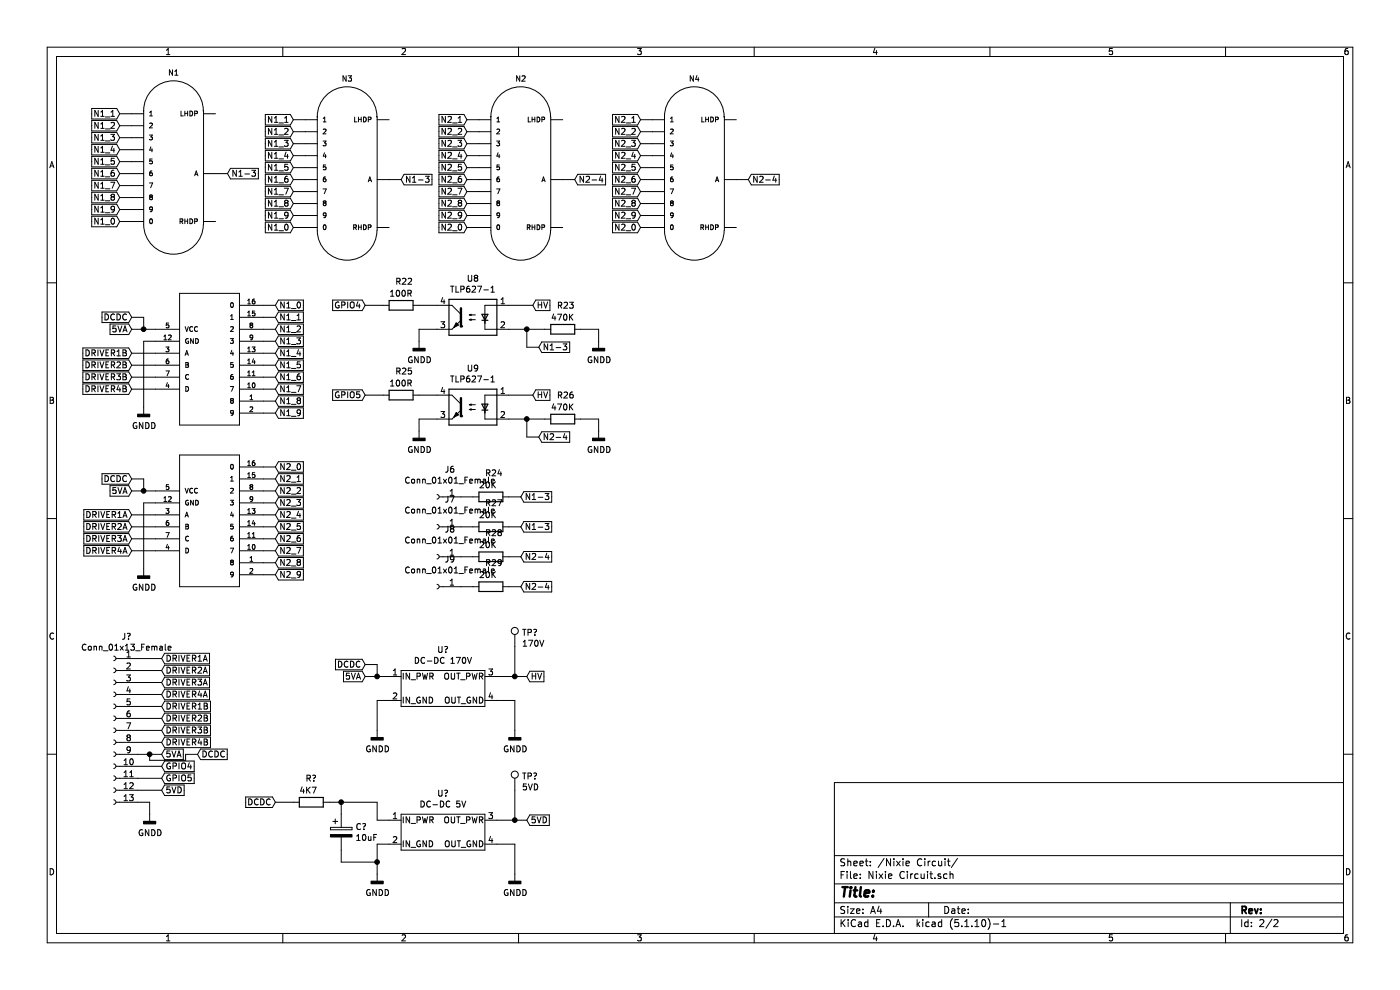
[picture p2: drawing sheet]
EESchema Schematic File Version 4
EELAYER 30 0
EELAYER END
$Descr A4 11693 8268
encoding utf-8
Sheet 2 2
Title ""
Date ""
Rev ""
Comp ""
Comment1 ""
Comment2 ""
Comment3 ""
Comment4 ""
$EndDescr
$Comp
L nixiemisc:74141DIP16 M1
U 1 1
P 1800 4400
F 0 "M1" H 1800 4400 45  0001 C CNN
F 1 "74141DIP16" H 1800 4400 45  0001 C CNN
F 2 "Package_DIP:DIP-16_W7.62mm" H 1830 4550 20  0001 C CNN
F 3 "" H 1800 4400 50  0001 C CNN
	1    1800 4400
	1    0    0    -1  
$EndComp
$Comp
L nixies-us:IN-16 N2
U 1 1
P 4300 1500
F 0 "N2" H 4350 2345 45  0000 C CNN
F 1 "IN-16" H 4300 1500 45  0001 L BNN
F 2 "Connector_PinHeader_2.00mm:PinHeader_2x06_P2.00mm_Vertical" H 4330 1650 20  0001 C CNN
F 3 "" H 4300 1500 50  0001 C CNN
	1    4300 1500
	1    0    0    -1  
$EndComp
$Comp
L nixiemisc:74141DIP16 M2
U 1 1
P 1800 3050
F 0 "M2" H 1800 3050 45  0001 C CNN
F 1 "74141DIP16" H 1800 3050 45  0001 C CNN
F 2 "Package_DIP:DIP-16_W7.62mm" H 1830 3200 20  0001 C CNN
F 3 "" H 1800 3050 50  0001 C CNN
	1    1800 3050
	1    0    0    -1  
$EndComp
$Comp
L nixies-us:IN-16 N4
U 1 1
P 5750 1500
F 0 "N4" H 5800 2345 45  0000 C CNN
F 1 "IN-16" H 5750 1500 45  0001 L BNN
F 2 "Connector_PinHeader_2.00mm:PinHeader_2x06_P2.00mm_Vertical" H 5780 1650 20  0001 C CNN
F 3 "" H 5750 1500 50  0001 C CNN
	1    5750 1500
	1    0    0    -1  
$EndComp
Text GLabel 1100 4100 0    50   Input ~ 0
5VA
Text GLabel 1100 4000 0    50   Input ~ 0
DCDC
Wire Wire Line
	1300 4100 1200 4100
Wire Wire Line
	1100 4000 1200 4000
Wire Wire Line
	1200 4000 1200 4100
Connection ~ 1200 4100
Wire Wire Line
	1200 4100 1100 4100
Text GLabel 1100 4300 0    50   Input ~ 0
DRIVER1A
Text GLabel 1100 4400 0    50   Input ~ 0
DRIVER2A
Text GLabel 1100 4500 0    50   Input ~ 0
DRIVER3A
Text GLabel 1100 4600 0    50   Input ~ 0
DRIVER4A
Text GLabel 1100 2950 0    50   Input ~ 0
DRIVER1B
Text GLabel 1100 3050 0    50   Input ~ 0
DRIVER2B
Text GLabel 1100 3150 0    50   Input ~ 0
DRIVER3B
Text GLabel 1100 3250 0    50   Input ~ 0
DRIVER4B
Wire Wire Line
	1100 2950 1300 2950
Wire Wire Line
	1100 3050 1300 3050
Wire Wire Line
	1100 3150 1300 3150
Wire Wire Line
	1100 3250 1300 3250
Wire Wire Line
	1100 4300 1300 4300
Wire Wire Line
	1100 4400 1300 4400
Wire Wire Line
	1100 4500 1300 4500
Wire Wire Line
	1100 4600 1300 4600
$Comp
L power:GNDD #PWR?
U 1 1
P 1200 4750
AR Path="/6333684C" Ref="#PWR?"  Part="1" 
AR Path="/633CFED4/6333684C" Ref="#PWR0122"  Part="1" 
F 0 "#PWR0122" H 1200 4500 50  0001 C CNN
F 1 "GNDD" H 1204 4595 50  0000 C CNN
F 2 "" H 1200 4750 50  0001 C CNN
F 3 "" H 1200 4750 50  0001 C CNN
	1    1200 4750
	1    0    0    -1  
$EndComp
Wire Wire Line
	1200 4200 1300 4200
Wire Wire Line
	1200 4200 1200 4750
$Comp
L power:GNDD #PWR?
U 1 1
P 1200 3400
AR Path="/6334359A" Ref="#PWR?"  Part="1" 
AR Path="/633CFED4/6334359A" Ref="#PWR0123"  Part="1" 
F 0 "#PWR0123" H 1200 3150 50  0001 C CNN
F 1 "GNDD" H 1204 3245 50  0000 C CNN
F 2 "" H 1200 3400 50  0001 C CNN
F 3 "" H 1200 3400 50  0001 C CNN
	1    1200 3400
	1    0    0    -1  
$EndComp
Wire Wire Line
	1200 2850 1200 3400
Wire Wire Line
	1300 2850 1200 2850
Text GLabel 1100 2750 0    50   Input ~ 0
5VA
Text GLabel 1100 2650 0    50   Input ~ 0
DCDC
Wire Wire Line
	1300 2750 1200 2750
Wire Wire Line
	1100 2650 1200 2650
Wire Wire Line
	1200 2650 1200 2750
Connection ~ 1200 2750
Wire Wire Line
	1200 2750 1100 2750
$Comp
L Device:R R?
U 1 1
P 4100 4150
AR Path="/6335FE74" Ref="R?"  Part="1" 
AR Path="/633CFED4/6335FE74" Ref="R24"  Part="1" 
F 0 "R24" V 3900 4100 50  0000 L CNN
F 1 "20K" V 4000 4050 50  0000 L CNN
F 2 "Resistor_SMD:R_0201_0603Metric_Pad0.64x0.40mm_HandSolder" V 4030 4150 50  0001 C CNN
F 3 "~" H 4100 4150 50  0001 C CNN
	1    4100 4150
	0    1    1    0   
$EndComp
Wire Wire Line
	4350 4150 4250 4150
Text GLabel 4350 4150 2    50   Input ~ 0
N1-3
Wire Wire Line
	3200 3300 3050 3300
Text GLabel 3050 3300 0    50   Input ~ 0
GPIO5
Wire Wire Line
	5000 3500 4850 3500
Wire Wire Line
	5000 3600 5000 3500
$Comp
L power:GNDD #PWR?
U 1 1
P 5000 3600
AR Path="/63260DB7" Ref="#PWR?"  Part="1" 
AR Path="/633CFED4/63260DB7" Ref="#PWR0126"  Part="1" 
F 0 "#PWR0126" H 5000 3350 50  0001 C CNN
F 1 "GNDD" H 5004 3445 50  0000 C CNN
F 2 "" H 5000 3600 50  0001 C CNN
F 3 "" H 5000 3600 50  0001 C CNN
	1    5000 3600
	1    0    0    -1  
$EndComp
Wire Wire Line
	4400 3500 4250 3500
Connection ~ 4400 3500
Wire Wire Line
	4400 3650 4400 3500
Wire Wire Line
	4500 3650 4400 3650
Text GLabel 4500 3650 2    50   Input ~ 0
N2-4
Wire Wire Line
	4550 3500 4400 3500
Wire Wire Line
	4450 3300 4250 3300
Text GLabel 4450 3300 2    50   Input ~ 0
HV
$Comp
L Device:R R?
U 1 1
P 4700 3500
AR Path="/63260DA9" Ref="R?"  Part="1" 
AR Path="/633CFED4/63260DA9" Ref="R26"  Part="1" 
F 0 "R26" V 4500 3450 50  0000 L CNN
F 1 "470K" V 4600 3400 50  0000 L CNN
F 2 "Resistor_SMD:R_0201_0603Metric_Pad0.64x0.40mm_HandSolder" V 4630 3500 50  0001 C CNN
F 3 "~" H 4700 3500 50  0001 C CNN
	1    4700 3500
	0    1    1    0   
$EndComp
Wire Wire Line
	3650 3300 3500 3300
Wire Wire Line
	3500 3500 3650 3500
Wire Wire Line
	3500 3600 3500 3500
$Comp
L power:GNDD #PWR?
U 1 1
P 3500 3600
AR Path="/63260DA0" Ref="#PWR?"  Part="1" 
AR Path="/633CFED4/63260DA0" Ref="#PWR0127"  Part="1" 
F 0 "#PWR0127" H 3500 3350 50  0001 C CNN
F 1 "GNDD" H 3504 3445 50  0000 C CNN
F 2 "" H 3500 3600 50  0001 C CNN
F 3 "" H 3500 3600 50  0001 C CNN
	1    3500 3600
	1    0    0    -1  
$EndComp
$Comp
L Device:R R?
U 1 1
P 3350 3300
AR Path="/63260D9A" Ref="R?"  Part="1" 
AR Path="/633CFED4/63260D9A" Ref="R25"  Part="1" 
F 0 "R25" V 3150 3250 50  0000 L CNN
F 1 "100R" V 3250 3200 50  0000 L CNN
F 2 "Resistor_SMD:R_0201_0603Metric_Pad0.64x0.40mm_HandSolder" V 3280 3300 50  0001 C CNN
F 3 "~" H 3350 3300 50  0001 C CNN
	1    3350 3300
	0    1    1    0   
$EndComp
$Comp
L Isolator:TLP521-1 U9
U 1 1
P 3950 3400
F 0 "U9" H 3950 3725 50  0000 C CNN
F 1 "TLP627-1" H 3950 3634 50  0000 C CNN
F 2 "Package_SO:SOP-4_3.8x4.1mm_P2.54mm" H 3950 3600 50  0001 C CNN
F 3 "" H 3950 3600 50  0001 C CNN
	1    3950 3400
	-1   0    0    -1  
$EndComp
Wire Wire Line
	3200 2550 3050 2550
Text GLabel 3050 2550 0    50   Input ~ 0
GPIO4
Wire Wire Line
	5000 2750 4850 2750
Wire Wire Line
	5000 2850 5000 2750
$Comp
L power:GNDD #PWR?
U 1 1
P 5000 2850
AR Path="/6324AB14" Ref="#PWR?"  Part="1" 
AR Path="/633CFED4/6324AB14" Ref="#PWR0128"  Part="1" 
F 0 "#PWR0128" H 5000 2600 50  0001 C CNN
F 1 "GNDD" H 5004 2695 50  0000 C CNN
F 2 "" H 5000 2850 50  0001 C CNN
F 3 "" H 5000 2850 50  0001 C CNN
	1    5000 2850
	1    0    0    -1  
$EndComp
Wire Wire Line
	4400 2750 4250 2750
Connection ~ 4400 2750
Wire Wire Line
	4400 2900 4400 2750
Wire Wire Line
	4500 2900 4400 2900
Text GLabel 4500 2900 2    50   Input ~ 0
N1-3
Wire Wire Line
	4550 2750 4400 2750
Wire Wire Line
	4450 2550 4250 2550
Text GLabel 4450 2550 2    50   Input ~ 0
HV
$Comp
L Device:R R?
U 1 1
P 4700 2750
AR Path="/632405BD" Ref="R?"  Part="1" 
AR Path="/633CFED4/632405BD" Ref="R23"  Part="1" 
F 0 "R23" V 4500 2700 50  0000 L CNN
F 1 "470K" V 4600 2650 50  0000 L CNN
F 2 "Resistor_SMD:R_0201_0603Metric_Pad0.64x0.40mm_HandSolder" V 4630 2750 50  0001 C CNN
F 3 "~" H 4700 2750 50  0001 C CNN
	1    4700 2750
	0    1    1    0   
$EndComp
Wire Wire Line
	3650 2550 3500 2550
Wire Wire Line
	3500 2750 3650 2750
Wire Wire Line
	3500 2850 3500 2750
$Comp
L power:GNDD #PWR?
U 1 1
P 3500 2850
AR Path="/63239F11" Ref="#PWR?"  Part="1" 
AR Path="/633CFED4/63239F11" Ref="#PWR0129"  Part="1" 
F 0 "#PWR0129" H 3500 2600 50  0001 C CNN
F 1 "GNDD" H 3504 2695 50  0000 C CNN
F 2 "" H 3500 2850 50  0001 C CNN
F 3 "" H 3500 2850 50  0001 C CNN
	1    3500 2850
	1    0    0    -1  
$EndComp
$Comp
L Device:R R?
U 1 1
P 3350 2550
AR Path="/63238ACF" Ref="R?"  Part="1" 
AR Path="/633CFED4/63238ACF" Ref="R22"  Part="1" 
F 0 "R22" V 3150 2500 50  0000 L CNN
F 1 "100R" V 3250 2450 50  0000 L CNN
F 2 "Resistor_SMD:R_0201_0603Metric_Pad0.64x0.40mm_HandSolder" V 3280 2550 50  0001 C CNN
F 3 "~" H 3350 2550 50  0001 C CNN
	1    3350 2550
	0    1    1    0   
$EndComp
$Comp
L Isolator:TLP521-1 U8
U 1 1
P 3950 2650
F 0 "U8" H 3950 2975 50  0000 C CNN
F 1 "TLP627-1" H 3950 2884 50  0000 C CNN
F 2 "Package_SO:SOP-4_3.8x4.1mm_P2.54mm" H 3950 2850 50  0001 C CNN
F 3 "" H 3950 2850 50  0001 C CNN
	1    3950 2650
	-1   0    0    -1  
$EndComp
$Comp
L Device:R R?
U 1 1
P 4100 4400
AR Path="/6338A835" Ref="R?"  Part="1" 
AR Path="/633CFED4/6338A835" Ref="R27"  Part="1" 
F 0 "R27" V 3900 4350 50  0000 L CNN
F 1 "20K" V 4000 4300 50  0000 L CNN
F 2 "Resistor_SMD:R_0201_0603Metric_Pad0.64x0.40mm_HandSolder" V 4030 4400 50  0001 C CNN
F 3 "~" H 4100 4400 50  0001 C CNN
	1    4100 4400
	0    1    1    0   
$EndComp
Wire Wire Line
	4350 4400 4250 4400
Text GLabel 4350 4400 2    50   Input ~ 0
N1-3
Wire Wire Line
	3950 4400 3850 4400
$Comp
L Device:R R?
U 1 1
P 4100 4650
AR Path="/63392896" Ref="R?"  Part="1" 
AR Path="/633CFED4/63392896" Ref="R28"  Part="1" 
F 0 "R28" V 3900 4600 50  0000 L CNN
F 1 "20K" V 4000 4550 50  0000 L CNN
F 2 "Resistor_SMD:R_0201_0603Metric_Pad0.64x0.40mm_HandSolder" V 4030 4650 50  0001 C CNN
F 3 "~" H 4100 4650 50  0001 C CNN
	1    4100 4650
	0    1    1    0   
$EndComp
Wire Wire Line
	4350 4650 4250 4650
Text GLabel 4350 4650 2    50   Input ~ 0
N2-4
Wire Wire Line
	3950 4650 3850 4650
$Comp
L Device:R R?
U 1 1
P 4100 4900
AR Path="/6339289F" Ref="R?"  Part="1" 
AR Path="/633CFED4/6339289F" Ref="R29"  Part="1" 
F 0 "R29" V 3900 4850 50  0000 L CNN
F 1 "20K" V 4000 4800 50  0000 L CNN
F 2 "Resistor_SMD:R_0201_0603Metric_Pad0.64x0.40mm_HandSolder" V 4030 4900 50  0001 C CNN
F 3 "~" H 4100 4900 50  0001 C CNN
	1    4100 4900
	0    1    1    0   
$EndComp
Wire Wire Line
	4350 4900 4250 4900
Text GLabel 4350 4900 2    50   Input ~ 0
N2-4
Wire Wire Line
	3950 4900 3850 4900
$Comp
L Connector:Conn_01x01_Female J6
U 1 1
P 3650 4150
F 0 "J6" H 3542 3925 50  0000 C CNN
F 1 "Conn_01x01_Female" H 3542 4016 50  0000 C CNN
F 2 "Connector_PinHeader_2.00mm:PinHeader_1x01_P2.00mm_Vertical" H 3650 4150 50  0001 C CNN
F 3 "~" H 3650 4150 50  0001 C CNN
	1    3650 4150
	-1   0    0    1   
$EndComp
Wire Wire Line
	3950 4150 3850 4150
$Comp
L Connector:Conn_01x01_Female J7
U 1 1
P 3650 4400
F 0 "J7" H 3542 4175 50  0000 C CNN
F 1 "Conn_01x01_Female" H 3542 4266 50  0000 C CNN
F 2 "Connector_PinHeader_2.00mm:PinHeader_1x01_P2.00mm_Vertical" H 3650 4400 50  0001 C CNN
F 3 "~" H 3650 4400 50  0001 C CNN
	1    3650 4400
	-1   0    0    1   
$EndComp
$Comp
L Connector:Conn_01x01_Female J8
U 1 1
P 3650 4650
F 0 "J8" H 3542 4425 50  0000 C CNN
F 1 "Conn_01x01_Female" H 3542 4516 50  0000 C CNN
F 2 "Connector_PinHeader_2.00mm:PinHeader_1x01_P2.00mm_Vertical" H 3650 4650 50  0001 C CNN
F 3 "~" H 3650 4650 50  0001 C CNN
	1    3650 4650
	-1   0    0    1   
$EndComp
$Comp
L Connector:Conn_01x01_Female J9
U 1 1
P 3650 4900
F 0 "J9" H 3542 4675 50  0000 C CNN
F 1 "Conn_01x01_Female" H 3542 4766 50  0000 C CNN
F 2 "Connector_PinHeader_2.00mm:PinHeader_1x01_P2.00mm_Vertical" H 3650 4900 50  0001 C CNN
F 3 "~" H 3650 4900 50  0001 C CNN
	1    3650 4900
	-1   0    0    1   
$EndComp
Text GLabel 2300 2550 2    50   Input ~ 0
N1_0
Wire Wire Line
	2300 2550 2200 2550
Text GLabel 2300 2650 2    50   Input ~ 0
N1_1
Wire Wire Line
	2300 2650 2200 2650
Text GLabel 2300 2750 2    50   Input ~ 0
N1_2
Wire Wire Line
	2300 2750 2200 2750
Text GLabel 2300 2850 2    50   Input ~ 0
N1_3
Wire Wire Line
	2300 2850 2200 2850
Text GLabel 2300 2950 2    50   Input ~ 0
N1_4
Wire Wire Line
	2300 2950 2200 2950
Text GLabel 2300 3050 2    50   Input ~ 0
N1_5
Wire Wire Line
	2300 3050 2200 3050
Text GLabel 2300 3150 2    50   Input ~ 0
N1_6
Wire Wire Line
	2300 3150 2200 3150
Text GLabel 2300 3250 2    50   Input ~ 0
N1_7
Wire Wire Line
	2300 3250 2200 3250
Text GLabel 2300 3350 2    50   Input ~ 0
N1_8
Wire Wire Line
	2300 3350 2200 3350
Text GLabel 2300 3450 2    50   Input ~ 0
N1_9
Wire Wire Line
	2300 3450 2200 3450
Text GLabel 2300 3900 2    50   Input ~ 0
N2_0
Wire Wire Line
	2300 3900 2200 3900
Text GLabel 2300 4000 2    50   Input ~ 0
N2_1
Wire Wire Line
	2300 4000 2200 4000
Text GLabel 2300 4100 2    50   Input ~ 0
N2_2
Wire Wire Line
	2300 4100 2200 4100
Text GLabel 2300 4200 2    50   Input ~ 0
N2_3
Wire Wire Line
	2300 4200 2200 4200
Text GLabel 2300 4300 2    50   Input ~ 0
N2_4
Wire Wire Line
	2300 4300 2200 4300
Text GLabel 2300 4400 2    50   Input ~ 0
N2_5
Wire Wire Line
	2300 4400 2200 4400
Text GLabel 2300 4500 2    50   Input ~ 0
N2_6
Wire Wire Line
	2300 4500 2200 4500
Text GLabel 2300 4600 2    50   Input ~ 0
N2_7
Wire Wire Line
	2300 4600 2200 4600
Text GLabel 2300 4700 2    50   Input ~ 0
N2_8
Wire Wire Line
	2300 4700 2200 4700
Text GLabel 2300 4800 2    50   Input ~ 0
N2_9
Wire Wire Line
	2300 4800 2200 4800
$Comp
L nixies-us:IN-16 N3
U 1 1
P 2850 1500
F 0 "N3" H 2900 2345 45  0000 C CNN
F 1 "IN-16" H 2850 1500 45  0001 L BNN
F 2 "Connector_PinHeader_2.00mm:PinHeader_2x06_P2.00mm_Vertical" H 2880 1650 20  0001 C CNN
F 3 "" H 2850 1500 50  0001 C CNN
	1    2850 1500
	1    0    0    -1  
$EndComp
$Comp
L nixies-us:IN-16 N1
U 1 1
P 1400 1450
F 0 "N1" H 1450 2295 45  0000 C CNN
F 1 "IN-16" H 1400 1450 45  0001 L BNN
F 2 "Connector_PinHeader_2.00mm:PinHeader_2x06_P2.00mm_Vertical" H 1430 1600 20  0001 C CNN
F 3 "" H 1400 1450 50  0001 C CNN
	1    1400 1450
	1    0    0    -1  
$EndComp
Wire Wire Line
	1900 1450 1800 1450
Text GLabel 1900 1450 2    50   Input ~ 0
N1-3
Wire Wire Line
	3350 1500 3250 1500
Text GLabel 3350 1500 2    50   Input ~ 0
N1-3
Wire Wire Line
	4800 1500 4700 1500
Text GLabel 4800 1500 2    50   Input ~ 0
N2-4
Wire Wire Line
	6250 1500 6150 1500
Text GLabel 6250 1500 2    50   Input ~ 0
N2-4
Text GLabel 1000 1850 0    50   Input ~ 0
N1_0
Wire Wire Line
	1000 1850 1100 1850
Text GLabel 1000 950  0    50   Input ~ 0
N1_1
Wire Wire Line
	1000 950  1100 950 
Text GLabel 1000 1050 0    50   Input ~ 0
N1_2
Wire Wire Line
	1000 1050 1100 1050
Text GLabel 1000 1150 0    50   Input ~ 0
N1_3
Wire Wire Line
	1000 1150 1100 1150
Text GLabel 1000 1250 0    50   Input ~ 0
N1_4
Wire Wire Line
	1000 1250 1100 1250
Text GLabel 1000 1350 0    50   Input ~ 0
N1_5
Wire Wire Line
	1000 1350 1100 1350
Text GLabel 1000 1450 0    50   Input ~ 0
N1_6
Wire Wire Line
	1000 1450 1100 1450
Text GLabel 1000 1550 0    50   Input ~ 0
N1_7
Wire Wire Line
	1000 1550 1100 1550
Text GLabel 1000 1650 0    50   Input ~ 0
N1_8
Wire Wire Line
	1000 1650 1100 1650
Text GLabel 1000 1750 0    50   Input ~ 0
N1_9
Wire Wire Line
	1000 1750 1100 1750
Text GLabel 2450 1900 0    50   Input ~ 0
N1_0
Wire Wire Line
	2450 1900 2550 1900
Text GLabel 2450 1000 0    50   Input ~ 0
N1_1
Wire Wire Line
	2450 1000 2550 1000
Text GLabel 2450 1100 0    50   Input ~ 0
N1_2
Wire Wire Line
	2450 1100 2550 1100
Text GLabel 2450 1200 0    50   Input ~ 0
N1_3
Wire Wire Line
	2450 1200 2550 1200
Text GLabel 2450 1300 0    50   Input ~ 0
N1_4
Wire Wire Line
	2450 1300 2550 1300
Text GLabel 2450 1400 0    50   Input ~ 0
N1_5
Wire Wire Line
	2450 1400 2550 1400
Text GLabel 2450 1500 0    50   Input ~ 0
N1_6
Wire Wire Line
	2450 1500 2550 1500
Text GLabel 2450 1600 0    50   Input ~ 0
N1_7
Wire Wire Line
	2450 1600 2550 1600
Text GLabel 2450 1700 0    50   Input ~ 0
N1_8
Wire Wire Line
	2450 1700 2550 1700
Text GLabel 2450 1800 0    50   Input ~ 0
N1_9
Wire Wire Line
	2450 1800 2550 1800
Text GLabel 3900 1900 0    50   Input ~ 0
N2_0
Wire Wire Line
	3900 1900 4000 1900
Text GLabel 3900 1000 0    50   Input ~ 0
N2_1
Wire Wire Line
	3900 1000 4000 1000
Text GLabel 3900 1100 0    50   Input ~ 0
N2_2
Wire Wire Line
	3900 1100 4000 1100
Text GLabel 3900 1200 0    50   Input ~ 0
N2_3
Wire Wire Line
	3900 1200 4000 1200
Text GLabel 3900 1300 0    50   Input ~ 0
N2_4
Wire Wire Line
	3900 1300 4000 1300
Text GLabel 3900 1400 0    50   Input ~ 0
N2_5
Wire Wire Line
	3900 1400 4000 1400
Text GLabel 3900 1500 0    50   Input ~ 0
N2_6
Wire Wire Line
	3900 1500 4000 1500
Text GLabel 3900 1600 0    50   Input ~ 0
N2_7
Wire Wire Line
	3900 1600 4000 1600
Text GLabel 3900 1700 0    50   Input ~ 0
N2_8
Wire Wire Line
	3900 1700 4000 1700
Text GLabel 3900 1800 0    50   Input ~ 0
N2_9
Wire Wire Line
	3900 1800 4000 1800
Text GLabel 5350 1900 0    50   Input ~ 0
N2_0
Wire Wire Line
	5350 1900 5450 1900
Text GLabel 5350 1000 0    50   Input ~ 0
N2_1
Wire Wire Line
	5350 1000 5450 1000
Text GLabel 5350 1100 0    50   Input ~ 0
N2_2
Wire Wire Line
	5350 1100 5450 1100
Text GLabel 5350 1200 0    50   Input ~ 0
N2_3
Wire Wire Line
	5350 1200 5450 1200
Text GLabel 5350 1300 0    50   Input ~ 0
N2_4
Wire Wire Line
	5350 1300 5450 1300
Text GLabel 5350 1400 0    50   Input ~ 0
N2_5
Wire Wire Line
	5350 1400 5450 1400
Text GLabel 5350 1500 0    50   Input ~ 0
N2_6
Wire Wire Line
	5350 1500 5450 1500
Text GLabel 5350 1600 0    50   Input ~ 0
N2_7
Wire Wire Line
	5350 1600 5450 1600
Text GLabel 5350 1700 0    50   Input ~ 0
N2_8
Wire Wire Line
	5350 1700 5450 1700
Text GLabel 5350 1800 0    50   Input ~ 0
N2_9
Wire Wire Line
	5350 1800 5450 1800
Text GLabel 1350 5900 2    50   Input ~ 0
DRIVER1B
Text GLabel 1350 6000 2    50   Input ~ 0
DRIVER2B
Text GLabel 1350 6100 2    50   Input ~ 0
DRIVER3B
Text GLabel 1350 6200 2    50   Input ~ 0
DRIVER4B
Wire Wire Line
	1350 5900 1150 5900
Wire Wire Line
	1350 6000 1150 6000
Wire Wire Line
	1350 6100 1150 6100
Wire Wire Line
	1350 6200 1150 6200
Text GLabel 1350 5500 2    50   Input ~ 0
DRIVER1A
Text GLabel 1350 5600 2    50   Input ~ 0
DRIVER2A
Text GLabel 1350 5700 2    50   Input ~ 0
DRIVER3A
Text GLabel 1350 5800 2    50   Input ~ 0
DRIVER4A
Wire Wire Line
	1350 5500 1150 5500
Wire Wire Line
	1350 5600 1150 5600
Wire Wire Line
	1350 5700 1150 5700
Wire Wire Line
	1350 5800 1150 5800
Text GLabel 1350 6300 2    50   Input ~ 0
5VA
Text GLabel 1650 6300 2    50   Input ~ 0
DCDC
Wire Wire Line
	1150 6300 1250 6300
Wire Wire Line
	1650 6300 1550 6300
Connection ~ 1250 6300
Wire Wire Line
	1250 6300 1350 6300
$Comp
L power:GNDD #PWR?
U 1 1
P 1250 6800
AR Path="/64657549" Ref="#PWR?"  Part="1" 
AR Path="/633CFED4/64657549" Ref="#PWR?"  Part="1" 
F 0 "#PWR?" H 1250 6550 50  0001 C CNN
F 1 "GNDD" H 1254 6645 50  0000 C CNN
F 2 "" H 1250 6800 50  0001 C CNN
F 3 "" H 1250 6800 50  0001 C CNN
	1    1250 6800
	1    0    0    -1  
$EndComp
Wire Wire Line
	1250 6800 1250 6700
Wire Wire Line
	1250 6700 1150 6700
Wire Wire Line
	1550 6300 1550 6350
Wire Wire Line
	1550 6350 1250 6350
Wire Wire Line
	1250 6350 1250 6300
Text GLabel 1350 6500 2    50   Input ~ 0
GPIO5
Text GLabel 1350 6400 2    50   Input ~ 0
GPIO4
Wire Wire Line
	1150 6400 1350 6400
Wire Wire Line
	1150 6500 1350 6500
$Comp
L MCU_Module:DC-DC U?
U 1 1
P 3700 5750
AR Path="/646B4CA4" Ref="U?"  Part="1" 
AR Path="/633CFED4/646B4CA4" Ref="U?"  Part="1" 
F 0 "U?" H 3700 6075 50  0000 C CNN
F 1 "DC-DC 170V" H 3700 5984 50  0000 C CNN
F 2 "Converter_DCDC:DCDC_2.5V_170V" H 3700 5750 50  0001 C CNN
F 3 "" H 3700 5750 50  0001 C CNN
	1    3700 5750
	1    0    0    -1  
$EndComp
$Comp
L Connector:TestPoint TP?
U 1 1
P 4300 5400
AR Path="/646B4CAA" Ref="TP?"  Part="1" 
AR Path="/633CFED4/646B4CAA" Ref="TP?"  Part="1" 
F 0 "TP?" H 4358 5518 50  0000 L CNN
F 1 "170V" H 4358 5427 50  0000 L CNN
F 2 "TestPoint:TestPoint_Pad_1.5x1.5mm" H 4500 5400 50  0001 C CNN
F 3 "~" H 4500 5400 50  0001 C CNN
	1    4300 5400
	1    0    0    -1  
$EndComp
Wire Wire Line
	4300 5400 4300 5650
Wire Wire Line
	4300 5650 4150 5650
$Comp
L power:GNDD #PWR?
U 1 1
P 4300 6100
AR Path="/646B4CB2" Ref="#PWR?"  Part="1" 
AR Path="/633CFED4/646B4CB2" Ref="#PWR?"  Part="1" 
F 0 "#PWR?" H 4300 5850 50  0001 C CNN
F 1 "GNDD" H 4304 5945 50  0000 C CNN
F 2 "" H 4300 6100 50  0001 C CNN
F 3 "" H 4300 6100 50  0001 C CNN
	1    4300 6100
	1    0    0    -1  
$EndComp
Wire Wire Line
	4300 5850 4150 5850
Wire Wire Line
	4300 5850 4300 6100
Text GLabel 4400 5650 2    50   Input ~ 0
HV
Wire Wire Line
	4400 5650 4300 5650
Connection ~ 4300 5650
Text GLabel 3050 5650 0    50   Input ~ 0
5VA
Text GLabel 3050 5550 0    50   Input ~ 0
DCDC
Wire Wire Line
	3050 5650 3150 5650
Wire Wire Line
	3150 5650 3150 5550
Wire Wire Line
	3150 5550 3050 5550
Connection ~ 3150 5650
Wire Wire Line
	3150 5650 3250 5650
$Comp
L power:GNDD #PWR?
U 1 1
P 3150 6100
AR Path="/646B4CC4" Ref="#PWR?"  Part="1" 
AR Path="/633CFED4/646B4CC4" Ref="#PWR?"  Part="1" 
F 0 "#PWR?" H 3150 5850 50  0001 C CNN
F 1 "GNDD" H 3154 5945 50  0000 C CNN
F 2 "" H 3150 6100 50  0001 C CNN
F 3 "" H 3150 6100 50  0001 C CNN
	1    3150 6100
	1    0    0    -1  
$EndComp
Wire Wire Line
	3150 5850 3150 6100
Wire Wire Line
	3250 5850 3150 5850
$Comp
L Connector:Conn_01x13_Female J?
U 1 1
P 950 6100
F 0 "J?" H 842 6885 50  0000 C CNN
F 1 "Conn_01x13_Female" H 842 6794 50  0000 C CNN
F 2 "Connector_PinHeader_2.00mm:PinHeader_1x13_P2.00mm_Vertical" H 950 6100 50  0001 C CNN
F 3 "~" H 950 6100 50  0001 C CNN
	1    950  6100
	-1   0    0    -1  
$EndComp
Text GLabel 1350 6600 2    50   Input ~ 0
5VD
Wire Wire Line
	1150 6600 1350 6600
$Comp
L MCU_Module:DC-DC U?
U 1 1
P 3700 6950
AR Path="/64766D27" Ref="U?"  Part="1" 
AR Path="/633CFED4/64766D27" Ref="U?"  Part="1" 
F 0 "U?" H 3700 7275 50  0000 C CNN
F 1 "DC-DC 5V" H 3700 7184 50  0000 C CNN
F 2 "Converter_DCDC:DCDC_2V~5V" H 3700 6950 50  0001 C CNN
F 3 "" H 3700 6950 50  0001 C CNN
	1    3700 6950
	1    0    0    -1  
$EndComp
$Comp
L Device:CP C?
U 1 1
P 2850 6950
AR Path="/64766D2D" Ref="C?"  Part="1" 
AR Path="/633CFED4/64766D2D" Ref="C?"  Part="1" 
F 0 "C?" H 2968 6996 50  0000 L CNN
F 1 "10uF" H 2968 6905 50  0000 L CNN
F 2 "Capacitor_SMD:C_0805_2012Metric_Pad1.15x1.40mm_HandSolder" H 2888 6800 50  0001 C CNN
F 3 "~" H 2850 6950 50  0001 C CNN
	1    2850 6950
	1    0    0    -1  
$EndComp
Wire Wire Line
	3250 6850 3150 6850
Wire Wire Line
	3150 6850 3150 6700
Wire Wire Line
	3150 6700 2850 6700
Wire Wire Line
	2850 6700 2850 6800
Wire Wire Line
	2850 7100 2850 7200
Wire Wire Line
	2850 7200 3150 7200
Wire Wire Line
	3150 7200 3150 7050
Wire Wire Line
	3150 7050 3250 7050
$Comp
L Device:R R?
U 1 1
P 2600 6700
AR Path="/64766D3B" Ref="R?"  Part="1" 
AR Path="/633CFED4/64766D3B" Ref="R?"  Part="1" 
F 0 "R?" V 2400 6650 50  0000 L CNN
F 1 "4K7" V 2500 6600 50  0000 L CNN
F 2 "Resistor_SMD:R_0201_0603Metric_Pad0.64x0.40mm_HandSolder" V 2530 6700 50  0001 C CNN
F 3 "~" H 2600 6700 50  0001 C CNN
	1    2600 6700
	0    1    1    0   
$EndComp
Wire Wire Line
	2750 6700 2850 6700
Connection ~ 2850 6700
$Comp
L power:GNDD #PWR?
U 1 1
P 4300 7300
AR Path="/64766D43" Ref="#PWR?"  Part="1" 
AR Path="/633CFED4/64766D43" Ref="#PWR?"  Part="1" 
F 0 "#PWR?" H 4300 7050 50  0001 C CNN
F 1 "GNDD" H 4304 7145 50  0000 C CNN
F 2 "" H 4300 7300 50  0001 C CNN
F 3 "" H 4300 7300 50  0001 C CNN
	1    4300 7300
	1    0    0    -1  
$EndComp
Wire Wire Line
	4300 7050 4150 7050
Wire Wire Line
	4300 7050 4300 7300
$Comp
L power:GNDD #PWR?
U 1 1
P 3150 7300
AR Path="/64766D4B" Ref="#PWR?"  Part="1" 
AR Path="/633CFED4/64766D4B" Ref="#PWR?"  Part="1" 
F 0 "#PWR?" H 3150 7050 50  0001 C CNN
F 1 "GNDD" H 3154 7145 50  0000 C CNN
F 2 "" H 3150 7300 50  0001 C CNN
F 3 "" H 3150 7300 50  0001 C CNN
	1    3150 7300
	1    0    0    -1  
$EndComp
Wire Wire Line
	3150 7300 3150 7200
Connection ~ 3150 7200
Text GLabel 4400 6850 2    50   Input ~ 0
5VD
$Comp
L Connector:TestPoint TP?
U 1 1
P 4300 6600
AR Path="/64766D54" Ref="TP?"  Part="1" 
AR Path="/633CFED4/64766D54" Ref="TP?"  Part="1" 
F 0 "TP?" H 4358 6718 50  0000 L CNN
F 1 "5VD" H 4358 6627 50  0000 L CNN
F 2 "TestPoint:TestPoint_Pad_1.5x1.5mm" H 4500 6600 50  0001 C CNN
F 3 "~" H 4500 6600 50  0001 C CNN
	1    4300 6600
	1    0    0    -1  
$EndComp
Wire Wire Line
	4400 6850 4300 6850
Wire Wire Line
	4300 6600 4300 6850
Connection ~ 4300 6850
Wire Wire Line
	4300 6850 4150 6850
Wire Wire Line
	2450 6700 2300 6700
Text GLabel 2300 6700 0    50   Input ~ 0
DCDC
$EndSCHEMATC
